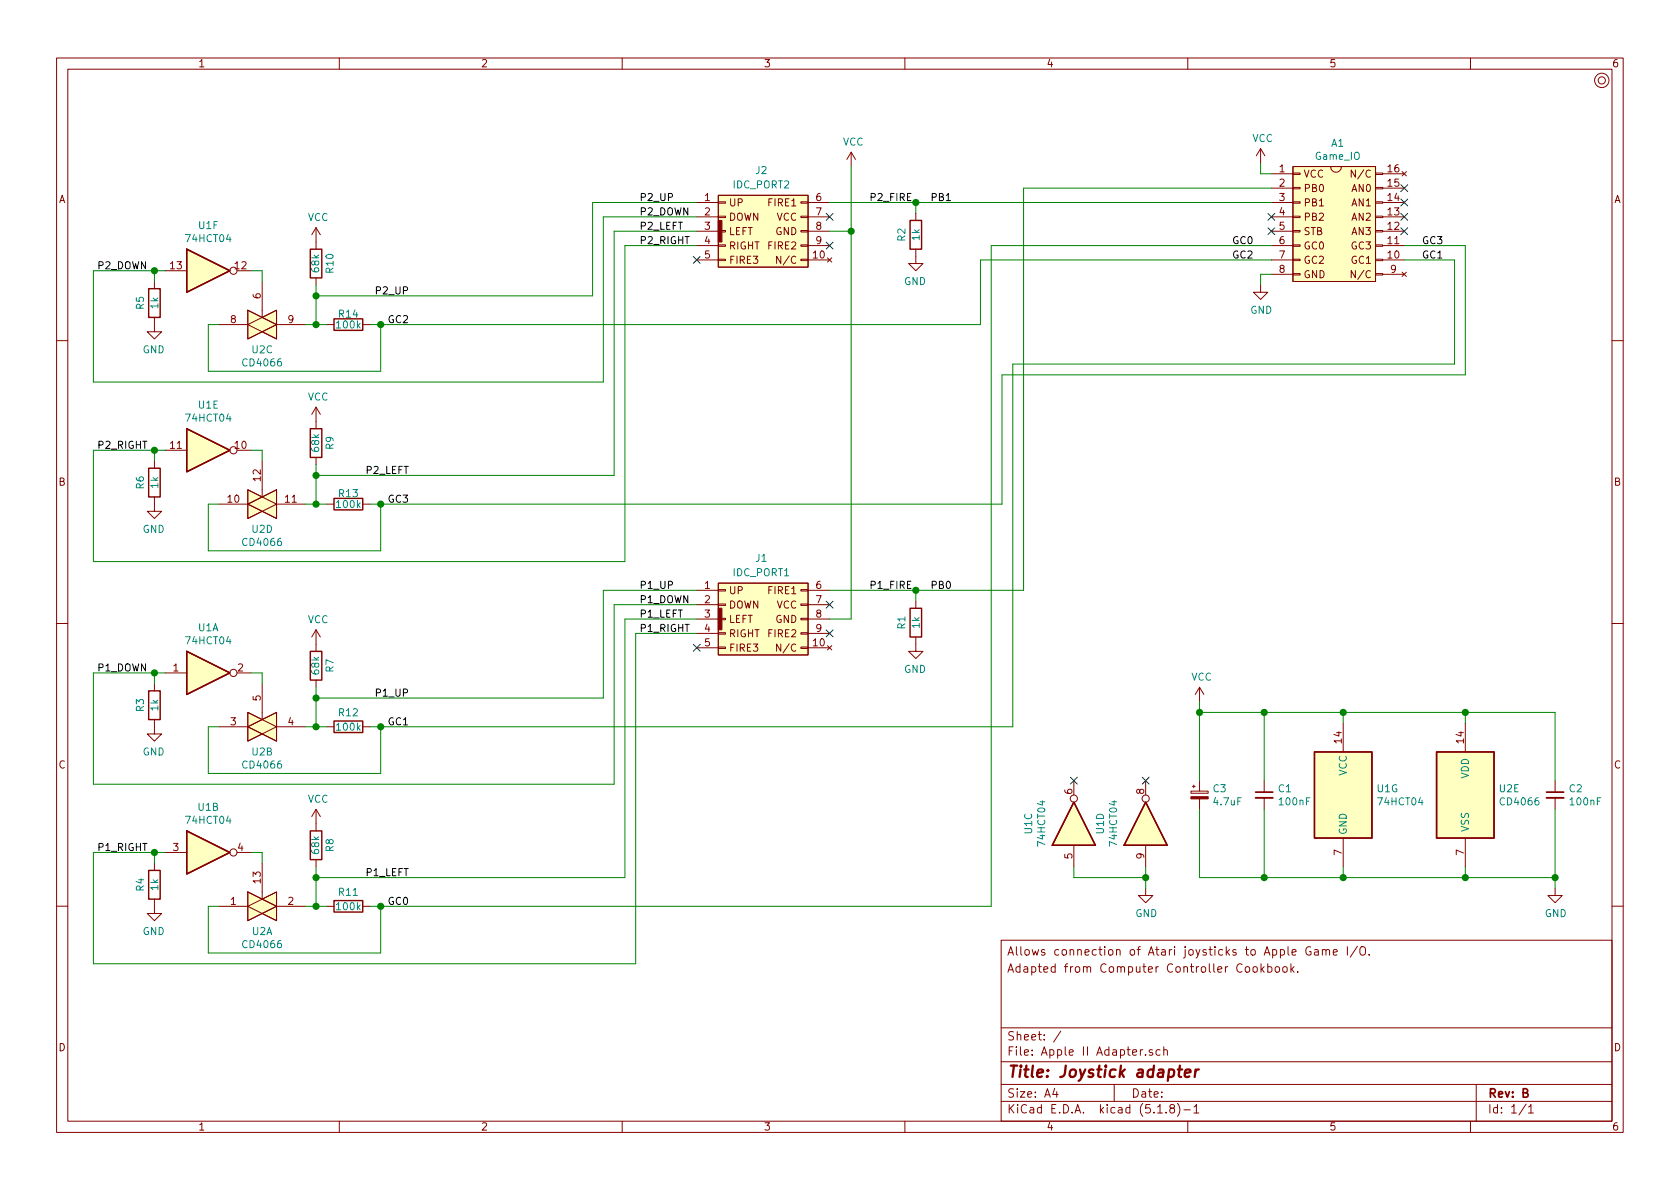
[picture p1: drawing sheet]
EESchema Schematic File Version 4
EELAYER 30 0
EELAYER END
$Descr A4 11693 8268
encoding utf-8
Sheet 1 1
Title "Joystick adapter"
Date ""
Rev "B"
Comp ""
Comment1 ""
Comment2 ""
Comment3 "Adapted from Computer Controller Cookbook."
Comment4 "Allows connection of Atari joysticks to Apple Game I/O."
$EndDescr
$Comp
L c64_joykey:C64_IDC2_OUT J1
U 1 1
P 5300 4300
F 0 "J1" H 5300 4725 50  0000 C CNN
F 1 "IDC_PORT1" H 5300 4625 50  0000 C CNN
F 2 "C64 JoyKEY:IDC_Joystick" H 5325 3975 50  0001 C CNN
F 3 "" H 5325 3975 50  0001 C CNN
	1    5300 4300
	1    0    0    -1  
$EndComp
$Comp
L c64_joykey:C64_IDC2_OUT J2
U 1 1
P 5300 1600
F 0 "J2" H 5300 2025 50  0000 C CNN
F 1 "IDC_PORT2" H 5300 1925 50  0000 C CNN
F 2 "C64 JoyKEY:IDC_Joystick" H 5325 1275 50  0001 C CNN
F 3 "" H 5325 1275 50  0001 C CNN
	1    5300 1600
	1    0    0    -1  
$EndComp
NoConn ~ 5775 1700
NoConn ~ 4850 4500
NoConn ~ 4850 1800
$Comp
L apple2_joystick:Game_IO A1
U 1 1
P 9300 1400
F 0 "A1" H 9312 1815 50  0000 C CNN
F 1 "Game_IO" H 9312 1724 50  0000 C CNN
F 2 "adapter:DIP-16_W7.62mm_Socket_LongPads" H 9325 1075 50  0001 C CNN
F 3 "" H 9325 1075 50  0001 C CNN
	1    9300 1400
	1    0    0    -1  
$EndComp
$Comp
L power:VCC #PWR01
U 1 1
P 8775 1125
F 0 "#PWR01" H 8775 975 50  0001 C CNN
F 1 "VCC" H 8790 1298 50  0000 C CNN
F 2 "" H 8775 1125 50  0001 C CNN
F 3 "" H 8775 1125 50  0001 C CNN
	1    8775 1125
	1    0    0    -1  
$EndComp
$Comp
L power:GND #PWR02
U 1 1
P 8775 1975
F 0 "#PWR02" H 8775 1725 50  0001 C CNN
F 1 "GND" H 8780 1802 50  0000 C CNN
F 2 "" H 8775 1975 50  0001 C CNN
F 3 "" H 8775 1975 50  0001 C CNN
	1    8775 1975
	1    0    0    -1  
$EndComp
NoConn ~ 9775 1600
NoConn ~ 9775 1500
NoConn ~ 9775 1400
NoConn ~ 9775 1300
$Comp
L 4xxx:4066 U2
U 1 1
P 1825 6300
F 0 "U2" H 1825 6127 50  0000 C CNN
F 1 "CD4066" H 1825 6036 50  0000 C CNN
F 2 "Package_DIP:DIP-14_W7.62mm_Socket_LongPads" H 1825 6300 50  0001 C CNN
F 3 "http://www.ti.com/lit/ds/symlink/cd4066b.pdf" H 1825 6300 50  0001 C CNN
	1    1825 6300
	1    0    0    -1  
$EndComp
$Comp
L 4xxx:4066 U2
U 2 1
P 1825 5050
F 0 "U2" H 1825 4877 50  0000 C CNN
F 1 "CD4066" H 1825 4786 50  0000 C CNN
F 2 "Package_DIP:DIP-14_W7.62mm_Socket_LongPads" H 1825 5050 50  0001 C CNN
F 3 "http://www.ti.com/lit/ds/symlink/cd4066b.pdf" H 1825 5050 50  0001 C CNN
	2    1825 5050
	-1   0    0    -1  
$EndComp
$Comp
L 4xxx:4066 U2
U 3 1
P 1825 2250
F 0 "U2" H 1825 2077 50  0000 C CNN
F 1 "CD4066" H 1825 1986 50  0000 C CNN
F 2 "Package_DIP:DIP-14_W7.62mm_Socket_LongPads" H 1825 2250 50  0001 C CNN
F 3 "http://www.ti.com/lit/ds/symlink/cd4066b.pdf" H 1825 2250 50  0001 C CNN
	3    1825 2250
	1    0    0    -1  
$EndComp
$Comp
L 4xxx:4066 U2
U 4 1
P 1825 3500
F 0 "U2" H 1825 3327 50  0000 C CNN
F 1 "CD4066" H 1825 3236 50  0000 C CNN
F 2 "Package_DIP:DIP-14_W7.62mm_Socket_LongPads" H 1825 3500 50  0001 C CNN
F 3 "http://www.ti.com/lit/ds/symlink/cd4066b.pdf" H 1825 3500 50  0001 C CNN
	4    1825 3500
	-1   0    0    -1  
$EndComp
$Comp
L 4xxx:4066 U2
U 5 1
P 10200 5525
F 0 "U2" H 10430 5571 50  0000 L CNN
F 1 "CD4066" H 10430 5480 50  0000 L CNN
F 2 "Package_DIP:DIP-14_W7.62mm_Socket_LongPads" H 10200 5525 50  0001 C CNN
F 3 "http://www.ti.com/lit/ds/symlink/cd4066b.pdf" H 10200 5525 50  0001 C CNN
	5    10200 5525
	1    0    0    -1  
$EndComp
$Comp
L 74xx:74HCT04 U1
U 1 1
P 1450 4675
F 0 "U1" H 1450 4992 50  0000 C CNN
F 1 "74HCT04" H 1450 4901 50  0000 C CNN
F 2 "Package_DIP:DIP-14_W7.62mm_Socket_LongPads" H 1450 4675 50  0001 C CNN
F 3 "https://assets.nexperia.com/documents/data-sheet/74HC_HCT04.pdf" H 1450 4675 50  0001 C CNN
	1    1450 4675
	1    0    0    -1  
$EndComp
$Comp
L 74xx:74HCT04 U1
U 2 1
P 1450 5925
F 0 "U1" H 1450 6242 50  0000 C CNN
F 1 "74HCT04" H 1450 6151 50  0000 C CNN
F 2 "Package_DIP:DIP-14_W7.62mm_Socket_LongPads" H 1450 5925 50  0001 C CNN
F 3 "https://assets.nexperia.com/documents/data-sheet/74HC_HCT04.pdf" H 1450 5925 50  0001 C CNN
	2    1450 5925
	1    0    0    -1  
$EndComp
$Comp
L 74xx:74HCT04 U1
U 3 1
P 7475 5725
F 0 "U1" H 7475 6042 50  0000 C CNN
F 1 "74HCT04" H 7475 5951 50  0000 C CNN
F 2 "Package_DIP:DIP-14_W7.62mm_Socket_LongPads" H 7475 5725 50  0001 C CNN
F 3 "https://assets.nexperia.com/documents/data-sheet/74HC_HCT04.pdf" H 7475 5725 50  0001 C CNN
	3    7475 5725
	0    -1   -1   0   
$EndComp
$Comp
L 74xx:74HCT04 U1
U 4 1
P 7975 5725
F 0 "U1" H 7975 6042 50  0000 C CNN
F 1 "74HCT04" H 7975 5951 50  0000 C CNN
F 2 "Package_DIP:DIP-14_W7.62mm_Socket_LongPads" H 7975 5725 50  0001 C CNN
F 3 "https://assets.nexperia.com/documents/data-sheet/74HC_HCT04.pdf" H 7975 5725 50  0001 C CNN
	4    7975 5725
	0    -1   -1   0   
$EndComp
$Comp
L 74xx:74HCT04 U1
U 5 1
P 1450 3125
F 0 "U1" H 1450 3442 50  0000 C CNN
F 1 "74HCT04" H 1450 3351 50  0000 C CNN
F 2 "Package_DIP:DIP-14_W7.62mm_Socket_LongPads" H 1450 3125 50  0001 C CNN
F 3 "https://assets.nexperia.com/documents/data-sheet/74HC_HCT04.pdf" H 1450 3125 50  0001 C CNN
	5    1450 3125
	1    0    0    -1  
$EndComp
$Comp
L 74xx:74HCT04 U1
U 6 1
P 1450 1875
F 0 "U1" H 1450 2192 50  0000 C CNN
F 1 "74HCT04" H 1450 2101 50  0000 C CNN
F 2 "Package_DIP:DIP-14_W7.62mm_Socket_LongPads" H 1450 1875 50  0001 C CNN
F 3 "https://assets.nexperia.com/documents/data-sheet/74HC_HCT04.pdf" H 1450 1875 50  0001 C CNN
	6    1450 1875
	1    0    0    -1  
$EndComp
$Comp
L 74xx:74HCT04 U1
U 7 1
P 9350 5525
F 0 "U1" H 9580 5571 50  0000 L CNN
F 1 "74HCT04" H 9580 5480 50  0000 L CNN
F 2 "Package_DIP:DIP-14_W7.62mm_Socket_LongPads" H 9350 5525 50  0001 C CNN
F 3 "https://assets.nexperia.com/documents/data-sheet/74HC_HCT04.pdf" H 9350 5525 50  0001 C CNN
	7    9350 5525
	1    0    0    -1  
$EndComp
Wire Wire Line
	9350 4950 9350 5025
Wire Wire Line
	9350 4950 10200 4950
Wire Wire Line
	10200 4950 10200 5025
Wire Wire Line
	8350 5625 8350 6100
Wire Wire Line
	9350 6100 9350 6025
Wire Wire Line
	9350 6100 10200 6100
Wire Wire Line
	10200 6100 10200 6025
$Comp
L power:GND #PWR0101
U 1 1
P 10825 6175
F 0 "#PWR0101" H 10825 5925 50  0001 C CNN
F 1 "GND" H 10830 6002 50  0000 C CNN
F 2 "" H 10825 6175 50  0001 C CNN
F 3 "" H 10825 6175 50  0001 C CNN
	1    10825 6175
	1    0    0    -1  
$EndComp
$Comp
L Device:R R11
U 1 1
P 2425 6300
F 0 "R11" V 2325 6300 50  0000 C CNN
F 1 "100k" V 2425 6300 50  0000 C CNN
F 2 "Resistor_THT:R_Axial_DIN0207_L6.3mm_D2.5mm_P10.16mm_Horizontal" V 2355 6300 50  0001 C CNN
F 3 "~" H 2425 6300 50  0001 C CNN
	1    2425 6300
	0    1    1    0   
$EndComp
Wire Wire Line
	2125 6300 2200 6300
Connection ~ 2200 6300
Wire Wire Line
	2200 6300 2275 6300
Wire Wire Line
	2575 6300 2650 6300
Wire Wire Line
	2650 6300 2650 6625
Wire Wire Line
	2650 6625 1450 6625
Wire Wire Line
	1450 6625 1450 6300
Wire Wire Line
	1450 6300 1525 6300
Connection ~ 2650 6300
$Comp
L Device:R R12
U 1 1
P 2425 5050
F 0 "R12" V 2325 5050 50  0000 C CNN
F 1 "100k" V 2425 5050 50  0000 C CNN
F 2 "Resistor_THT:R_Axial_DIN0207_L6.3mm_D2.5mm_P10.16mm_Horizontal" V 2355 5050 50  0001 C CNN
F 3 "~" H 2425 5050 50  0001 C CNN
	1    2425 5050
	0    1    1    0   
$EndComp
Wire Wire Line
	2125 5050 2200 5050
Connection ~ 2200 5050
Wire Wire Line
	2200 5050 2275 5050
Wire Wire Line
	2575 5050 2650 5050
Wire Wire Line
	2650 5050 2650 5375
Wire Wire Line
	2650 5375 1450 5375
Connection ~ 2650 5050
Wire Wire Line
	1525 5050 1450 5050
Wire Wire Line
	1450 5050 1450 5375
Text Label 2850 6300 2    50   ~ 0
GC0
Text Label 2850 5050 2    50   ~ 0
GC1
Text Label 8575 1800 0    50   ~ 0
GC2
Text Label 10050 1700 2    50   ~ 0
GC3
$Comp
L Device:R R14
U 1 1
P 2425 2250
F 0 "R14" V 2350 2250 50  0000 C CNN
F 1 "100k" V 2425 2250 50  0000 C CNN
F 2 "Resistor_THT:R_Axial_DIN0207_L6.3mm_D2.5mm_P10.16mm_Horizontal" V 2355 2250 50  0001 C CNN
F 3 "~" H 2425 2250 50  0001 C CNN
	1    2425 2250
	0    1    1    0   
$EndComp
Wire Wire Line
	2125 2250 2200 2250
Connection ~ 2200 2250
Wire Wire Line
	2200 2250 2275 2250
Wire Wire Line
	2575 2250 2650 2250
Wire Wire Line
	2650 2250 2650 2575
Wire Wire Line
	2650 2575 1450 2575
Connection ~ 2650 2250
Wire Wire Line
	1525 2250 1450 2250
Wire Wire Line
	1450 2250 1450 2575
Text Label 2850 2250 2    50   ~ 0
GC2
Text Label 4450 1400 0    50   ~ 0
P2_UP
Text Label 2850 2050 2    50   ~ 0
P2_UP
$Comp
L Device:R R10
U 1 1
P 2200 1825
F 0 "R10" V 2100 1825 50  0000 C CNN
F 1 "68k" V 2200 1825 50  0000 C CNN
F 2 "Resistor_THT:R_Axial_DIN0207_L6.3mm_D2.5mm_P10.16mm_Horizontal" V 2130 1825 50  0001 C CNN
F 3 "~" H 2200 1825 50  0001 C CNN
	1    2200 1825
	-1   0    0    1   
$EndComp
$Comp
L Device:R R13
U 1 1
P 2425 3500
F 0 "R13" V 2350 3500 50  0000 C CNN
F 1 "100k" V 2425 3500 50  0000 C CNN
F 2 "Resistor_THT:R_Axial_DIN0207_L6.3mm_D2.5mm_P10.16mm_Horizontal" V 2355 3500 50  0001 C CNN
F 3 "~" H 2425 3500 50  0001 C CNN
	1    2425 3500
	0    1    1    0   
$EndComp
Wire Wire Line
	2125 3500 2200 3500
Wire Wire Line
	2200 3500 2200 3300
Connection ~ 2200 3500
Wire Wire Line
	2200 3500 2275 3500
Wire Wire Line
	2575 3500 2650 3500
Wire Wire Line
	2650 3500 2650 3825
Wire Wire Line
	2650 3825 1450 3825
Connection ~ 2650 3500
Text Label 2850 3500 2    50   ~ 0
GC3
Wire Wire Line
	1525 3500 1450 3500
Wire Wire Line
	1450 3500 1450 3825
$Comp
L Device:R R9
U 1 1
P 2200 3075
F 0 "R9" V 2100 3075 50  0000 C CNN
F 1 "68k" V 2200 3075 50  0000 C CNN
F 2 "Resistor_THT:R_Axial_DIN0207_L6.3mm_D2.5mm_P10.16mm_Horizontal" V 2130 3075 50  0001 C CNN
F 3 "~" H 2200 3075 50  0001 C CNN
	1    2200 3075
	-1   0    0    1   
$EndComp
Wire Wire Line
	2200 3225 2200 3300
Connection ~ 2200 3300
Text Label 4450 1600 0    50   ~ 0
P2_LEFT
Text Label 2850 3300 2    50   ~ 0
P2_LEFT
$Comp
L power:VCC #PWR0102
U 1 1
P 2200 1675
F 0 "#PWR0102" H 2200 1525 50  0001 C CNN
F 1 "VCC" H 2215 1848 50  0000 C CNN
F 2 "" H 2200 1675 50  0001 C CNN
F 3 "" H 2200 1675 50  0001 C CNN
	1    2200 1675
	1    0    0    -1  
$EndComp
$Comp
L power:VCC #PWR0103
U 1 1
P 2200 2925
F 0 "#PWR0103" H 2200 2775 50  0001 C CNN
F 1 "VCC" H 2215 3098 50  0000 C CNN
F 2 "" H 2200 2925 50  0001 C CNN
F 3 "" H 2200 2925 50  0001 C CNN
	1    2200 2925
	1    0    0    -1  
$EndComp
$Comp
L Device:R R7
U 1 1
P 2200 4625
F 0 "R7" V 2100 4625 50  0000 C CNN
F 1 "68k" V 2200 4625 50  0000 C CNN
F 2 "Resistor_THT:R_Axial_DIN0207_L6.3mm_D2.5mm_P10.16mm_Horizontal" V 2130 4625 50  0001 C CNN
F 3 "~" H 2200 4625 50  0001 C CNN
	1    2200 4625
	-1   0    0    1   
$EndComp
$Comp
L power:VCC #PWR0104
U 1 1
P 2200 4475
F 0 "#PWR0104" H 2200 4325 50  0001 C CNN
F 1 "VCC" H 2215 4648 50  0000 C CNN
F 2 "" H 2200 4475 50  0001 C CNN
F 3 "" H 2200 4475 50  0001 C CNN
	1    2200 4475
	1    0    0    -1  
$EndComp
$Comp
L Device:R R8
U 1 1
P 2200 5875
F 0 "R8" V 2100 5875 50  0000 C CNN
F 1 "68k" V 2200 5875 50  0000 C CNN
F 2 "Resistor_THT:R_Axial_DIN0207_L6.3mm_D2.5mm_P10.16mm_Horizontal" V 2130 5875 50  0001 C CNN
F 3 "~" H 2200 5875 50  0001 C CNN
	1    2200 5875
	-1   0    0    1   
$EndComp
$Comp
L power:VCC #PWR0105
U 1 1
P 2200 5725
F 0 "#PWR0105" H 2200 5575 50  0001 C CNN
F 1 "VCC" H 2215 5898 50  0000 C CNN
F 2 "" H 2200 5725 50  0001 C CNN
F 3 "" H 2200 5725 50  0001 C CNN
	1    2200 5725
	1    0    0    -1  
$EndComp
Wire Wire Line
	2200 4775 2200 4850
Connection ~ 2200 4850
Wire Wire Line
	2200 4850 2200 5050
Wire Wire Line
	2200 6025 2200 6100
Connection ~ 2200 6100
Wire Wire Line
	2200 6100 2200 6300
Text Label 4450 4300 0    50   ~ 0
P1_LEFT
Text Label 4450 4100 0    50   ~ 0
P1_UP
Text Label 2850 4850 2    50   ~ 0
P1_UP
Text Label 2850 6100 2    50   ~ 0
P1_LEFT
Text Label 6475 1400 0    50   ~ 0
PB1
$Comp
L Device:R R2
U 1 1
P 6375 1625
F 0 "R2" V 6275 1625 50  0000 C CNN
F 1 "1k" V 6375 1625 50  0000 C CNN
F 2 "Resistor_THT:R_Axial_DIN0207_L6.3mm_D2.5mm_P10.16mm_Horizontal" V 6305 1625 50  0001 C CNN
F 3 "~" H 6375 1625 50  0001 C CNN
	1    6375 1625
	1    0    0    1   
$EndComp
Wire Wire Line
	6375 1400 6375 1475
$Comp
L power:GND #PWR0106
U 1 1
P 6375 1775
F 0 "#PWR0106" H 6375 1525 50  0001 C CNN
F 1 "GND" H 6380 1602 50  0000 C CNN
F 2 "" H 6375 1775 50  0001 C CNN
F 3 "" H 6375 1775 50  0001 C CNN
	1    6375 1775
	-1   0    0    -1  
$EndComp
Text Label 6475 4100 0    50   ~ 0
PB0
$Comp
L Device:R R1
U 1 1
P 6375 4325
F 0 "R1" V 6275 4325 50  0000 C CNN
F 1 "1k" V 6375 4325 50  0000 C CNN
F 2 "Resistor_THT:R_Axial_DIN0207_L6.3mm_D2.5mm_P10.16mm_Horizontal" V 6305 4325 50  0001 C CNN
F 3 "~" H 6375 4325 50  0001 C CNN
	1    6375 4325
	1    0    0    1   
$EndComp
Wire Wire Line
	6375 4100 6375 4175
$Comp
L power:GND #PWR0107
U 1 1
P 6375 4475
F 0 "#PWR0107" H 6375 4225 50  0001 C CNN
F 1 "GND" H 6380 4302 50  0000 C CNN
F 2 "" H 6375 4475 50  0001 C CNN
F 3 "" H 6375 4475 50  0001 C CNN
	1    6375 4475
	-1   0    0    -1  
$EndComp
Text Label 6050 1400 0    50   ~ 0
P2_FIRE
Text Label 6050 4100 0    50   ~ 0
P1_FIRE
Connection ~ 6375 4100
$Comp
L power:VCC #PWR0108
U 1 1
P 8350 4875
F 0 "#PWR0108" H 8350 4725 50  0001 C CNN
F 1 "VCC" H 8365 5048 50  0000 C CNN
F 2 "" H 8350 4875 50  0001 C CNN
F 3 "" H 8350 4875 50  0001 C CNN
	1    8350 4875
	1    0    0    -1  
$EndComp
NoConn ~ 5775 4400
Wire Wire Line
	5775 4100 6375 4100
Wire Wire Line
	5775 1400 6375 1400
$Comp
L power:VCC #PWR0109
U 1 1
P 5925 1150
F 0 "#PWR0109" H 5925 1000 50  0001 C CNN
F 1 "VCC" H 5940 1323 50  0000 C CNN
F 2 "" H 5925 1150 50  0001 C CNN
F 3 "" H 5925 1150 50  0001 C CNN
	1    5925 1150
	1    0    0    -1  
$EndComp
Wire Wire Line
	1150 4675 1075 4675
Wire Wire Line
	1075 4675 1075 4750
$Comp
L Device:R R3
U 1 1
P 1075 4900
F 0 "R3" V 975 4900 50  0000 C CNN
F 1 "1k" V 1075 4900 50  0000 C CNN
F 2 "Resistor_THT:R_Axial_DIN0207_L6.3mm_D2.5mm_P10.16mm_Horizontal" V 1005 4900 50  0001 C CNN
F 3 "~" H 1075 4900 50  0001 C CNN
	1    1075 4900
	1    0    0    1   
$EndComp
$Comp
L power:GND #PWR0110
U 1 1
P 1075 5050
F 0 "#PWR0110" H 1075 4800 50  0001 C CNN
F 1 "GND" H 1080 4877 50  0000 C CNN
F 2 "" H 1075 5050 50  0001 C CNN
F 3 "" H 1075 5050 50  0001 C CNN
	1    1075 5050
	-1   0    0    -1  
$EndComp
Connection ~ 1075 4675
Text Label 4450 4200 0    50   ~ 0
P1_DOWN
Text Label 675  4675 0    50   ~ 0
P1_DOWN
Wire Wire Line
	650  4675 1075 4675
Wire Wire Line
	1825 4750 1825 4675
Wire Wire Line
	1825 4675 1750 4675
Wire Wire Line
	1150 5925 1075 5925
Wire Wire Line
	1075 5925 1075 6000
$Comp
L Device:R R4
U 1 1
P 1075 6150
F 0 "R4" V 975 6150 50  0000 C CNN
F 1 "1k" V 1075 6150 50  0000 C CNN
F 2 "Resistor_THT:R_Axial_DIN0207_L6.3mm_D2.5mm_P10.16mm_Horizontal" V 1005 6150 50  0001 C CNN
F 3 "~" H 1075 6150 50  0001 C CNN
	1    1075 6150
	1    0    0    1   
$EndComp
$Comp
L power:GND #PWR0111
U 1 1
P 1075 6300
F 0 "#PWR0111" H 1075 6050 50  0001 C CNN
F 1 "GND" H 1080 6127 50  0000 C CNN
F 2 "" H 1075 6300 50  0001 C CNN
F 3 "" H 1075 6300 50  0001 C CNN
	1    1075 6300
	-1   0    0    -1  
$EndComp
Connection ~ 1075 5925
Wire Wire Line
	650  5925 1075 5925
Text Label 4450 4400 0    50   ~ 0
P1_RIGHT
Wire Wire Line
	4425 4400 4850 4400
Text Label 675  5925 0    50   ~ 0
P1_RIGHT
Wire Wire Line
	1750 5925 1825 5925
Wire Wire Line
	1825 5925 1825 6000
NoConn ~ 7975 5425
Wire Wire Line
	7975 6025 7975 6100
NoConn ~ 7475 5425
Wire Wire Line
	7475 6025 7475 6100
Wire Wire Line
	7475 6100 7975 6100
Wire Wire Line
	7975 6175 7975 6100
Connection ~ 7975 6100
$Comp
L power:GND #PWR0112
U 1 1
P 7975 6175
F 0 "#PWR0112" H 7975 5925 50  0001 C CNN
F 1 "GND" H 7980 6002 50  0000 C CNN
F 2 "" H 7975 6175 50  0001 C CNN
F 3 "" H 7975 6175 50  0001 C CNN
	1    7975 6175
	1    0    0    -1  
$EndComp
Wire Wire Line
	1150 1875 1075 1875
Wire Wire Line
	1075 1875 1075 1950
$Comp
L Device:R R5
U 1 1
P 1075 2100
F 0 "R5" V 975 2100 50  0000 C CNN
F 1 "1k" V 1075 2100 50  0000 C CNN
F 2 "Resistor_THT:R_Axial_DIN0207_L6.3mm_D2.5mm_P7.62mm_Horizontal" V 1005 2100 50  0001 C CNN
F 3 "~" H 1075 2100 50  0001 C CNN
	1    1075 2100
	1    0    0    1   
$EndComp
$Comp
L power:GND #PWR0113
U 1 1
P 1075 2250
F 0 "#PWR0113" H 1075 2000 50  0001 C CNN
F 1 "GND" H 1080 2077 50  0000 C CNN
F 2 "" H 1075 2250 50  0001 C CNN
F 3 "" H 1075 2250 50  0001 C CNN
	1    1075 2250
	-1   0    0    -1  
$EndComp
Connection ~ 1075 1875
Wire Wire Line
	650  1875 1075 1875
Wire Wire Line
	1825 1950 1825 1875
Wire Wire Line
	1825 1875 1750 1875
Text Label 4450 1500 0    50   ~ 0
P2_DOWN
Text Label 675  1875 0    50   ~ 0
P2_DOWN
Text Label 675  3125 0    50   ~ 0
P2_RIGHT
Wire Wire Line
	1750 3125 1825 3125
Wire Wire Line
	1825 3125 1825 3200
Wire Wire Line
	1150 3125 1075 3125
Wire Wire Line
	1075 3125 1075 3200
$Comp
L Device:R R6
U 1 1
P 1075 3350
F 0 "R6" V 975 3350 50  0000 C CNN
F 1 "1k" V 1075 3350 50  0000 C CNN
F 2 "Resistor_THT:R_Axial_DIN0207_L6.3mm_D2.5mm_P7.62mm_Horizontal" V 1005 3350 50  0001 C CNN
F 3 "~" H 1075 3350 50  0001 C CNN
	1    1075 3350
	1    0    0    1   
$EndComp
$Comp
L power:GND #PWR0114
U 1 1
P 1075 3500
F 0 "#PWR0114" H 1075 3250 50  0001 C CNN
F 1 "GND" H 1080 3327 50  0000 C CNN
F 2 "" H 1075 3500 50  0001 C CNN
F 3 "" H 1075 3500 50  0001 C CNN
	1    1075 3500
	-1   0    0    -1  
$EndComp
Connection ~ 1075 3125
Wire Wire Line
	650  3125 1075 3125
Text Label 4450 1700 0    50   ~ 0
P2_RIGHT
$Comp
L Device:CP_Small C3
U 1 1
P 8350 5525
F 0 "C3" H 8438 5571 50  0000 L CNN
F 1 "4.7uF" H 8438 5480 50  0000 L CNN
F 2 "Capacitor_THT:CP_Radial_D4.0mm_P2.00mm" H 8350 5525 50  0001 C CNN
F 3 "~" H 8350 5525 50  0001 C CNN
	1    8350 5525
	1    0    0    -1  
$EndComp
Wire Wire Line
	650  1875 650  2650
Wire Wire Line
	650  2650 4200 2650
Wire Wire Line
	4200 1500 4850 1500
Wire Wire Line
	2200 3300 4275 3300
Wire Wire Line
	4275 1600 4850 1600
Wire Wire Line
	650  3125 650  3900
Wire Wire Line
	4350 1700 4850 1700
Wire Wire Line
	650  3900 4350 3900
Wire Wire Line
	2200 1975 2200 2050
Wire Wire Line
	2200 2050 4125 2050
Wire Wire Line
	4125 1400 4850 1400
Connection ~ 2200 2050
Wire Wire Line
	2200 2050 2200 2250
Wire Wire Line
	4425 4400 4425 6700
Wire Wire Line
	4350 4300 4350 6100
Wire Wire Line
	4275 4200 4275 5450
Wire Wire Line
	4200 4850 4200 4100
Wire Wire Line
	4200 4100 4850 4100
Wire Wire Line
	4275 4200 4850 4200
Wire Wire Line
	4350 4300 4850 4300
Wire Wire Line
	650  5925 650  6700
Wire Wire Line
	650  4675 650  5450
Wire Wire Line
	6825 2250 6825 1800
Wire Wire Line
	2650 2250 6825 2250
Wire Wire Line
	8775 1125 8775 1200
Wire Wire Line
	6975 3500 6975 2600
Wire Wire Line
	2650 3500 6975 3500
Wire Wire Line
	8775 1200 8850 1200
Wire Wire Line
	8850 1900 8775 1900
Wire Wire Line
	8775 1900 8775 1975
Wire Wire Line
	10200 1700 10200 2600
Wire Wire Line
	6975 2600 10200 2600
Wire Wire Line
	9775 1700 10200 1700
Wire Wire Line
	10125 1800 10125 2525
Wire Wire Line
	9775 1800 10125 1800
NoConn ~ 8850 1500
NoConn ~ 8850 1600
Wire Wire Line
	6825 1800 8850 1800
Wire Wire Line
	6900 1700 8850 1700
Wire Wire Line
	7050 2525 10125 2525
Wire Wire Line
	6375 4100 7125 4100
$Comp
L mounting:Mounting M1
U 1 1
P 11150 550
F 0 "M1" H 11150 650 50  0001 C CNN
F 1 "Mounting" H 11150 475 50  0001 C CNN
F 2 "Mounting:M3_pin" H 11150 550 50  0001 C CNN
F 3 "~" H 11150 550 50  0001 C CNN
	1    11150 550 
	1    0    0    -1  
$EndComp
$Comp
L Device:C_Small C1
U 1 1
P 8800 5525
F 0 "C1" H 8892 5571 50  0000 L CNN
F 1 "100nF" H 8892 5480 50  0000 L CNN
F 2 "Capacitor_THT:C_Disc_D4.7mm_W2.5mm_P5.00mm" H 8800 5525 50  0001 C CNN
F 3 "~" H 8800 5525 50  0001 C CNN
	1    8800 5525
	1    0    0    -1  
$EndComp
$Comp
L Device:C_Small C2
U 1 1
P 10825 5525
F 0 "C2" H 10917 5571 50  0000 L CNN
F 1 "100nF" H 10917 5480 50  0000 L CNN
F 2 "Capacitor_THT:C_Disc_D4.7mm_W2.5mm_P5.00mm" H 10825 5525 50  0001 C CNN
F 3 "~" H 10825 5525 50  0001 C CNN
	1    10825 5525
	1    0    0    -1  
$EndComp
Wire Wire Line
	8800 5425 8800 4950
Wire Wire Line
	8800 4950 9350 4950
Connection ~ 9350 4950
Wire Wire Line
	8800 5625 8800 6100
Wire Wire Line
	8800 6100 9350 6100
Connection ~ 9350 6100
Wire Wire Line
	10825 5425 10825 4950
Connection ~ 10200 4950
Connection ~ 10200 6100
Wire Wire Line
	8350 4875 8350 4950
Wire Wire Line
	8350 4950 8800 4950
Connection ~ 8350 4950
Wire Wire Line
	8350 4950 8350 5425
Connection ~ 8800 4950
Wire Wire Line
	8350 6100 8800 6100
Connection ~ 8800 6100
Wire Wire Line
	10825 5625 10825 6100
Wire Wire Line
	10200 6100 10825 6100
Connection ~ 10825 6100
Wire Wire Line
	10825 6100 10825 6175
Wire Wire Line
	10200 4950 10825 4950
Wire Wire Line
	2200 4850 4200 4850
Wire Wire Line
	650  5450 4275 5450
Wire Wire Line
	2200 6100 4350 6100
Wire Wire Line
	650  6700 4425 6700
Wire Wire Line
	7050 2525 7050 5050
Wire Wire Line
	2650 5050 7050 5050
Wire Wire Line
	6900 1700 6900 6300
Wire Wire Line
	2650 6300 6900 6300
Wire Wire Line
	5925 1150 5925 1600
NoConn ~ 5775 1500
Wire Wire Line
	5775 1600 5925 1600
Wire Wire Line
	5775 4300 5925 4300
NoConn ~ 5775 4200
Text Label 10050 1800 2    50   ~ 0
GC1
Text Label 8575 1700 0    50   ~ 0
GC0
Wire Wire Line
	8850 1300 7125 1300
Wire Wire Line
	7125 1300 7125 4100
Connection ~ 5925 1600
Wire Wire Line
	6375 1400 8850 1400
Connection ~ 6375 1400
Wire Wire Line
	4350 1700 4350 3900
Wire Wire Line
	4275 1600 4275 3300
Wire Wire Line
	4200 1500 4200 2650
Wire Wire Line
	4125 1400 4125 2050
Wire Wire Line
	5925 1600 5925 4300
$EndSCHEMATC
